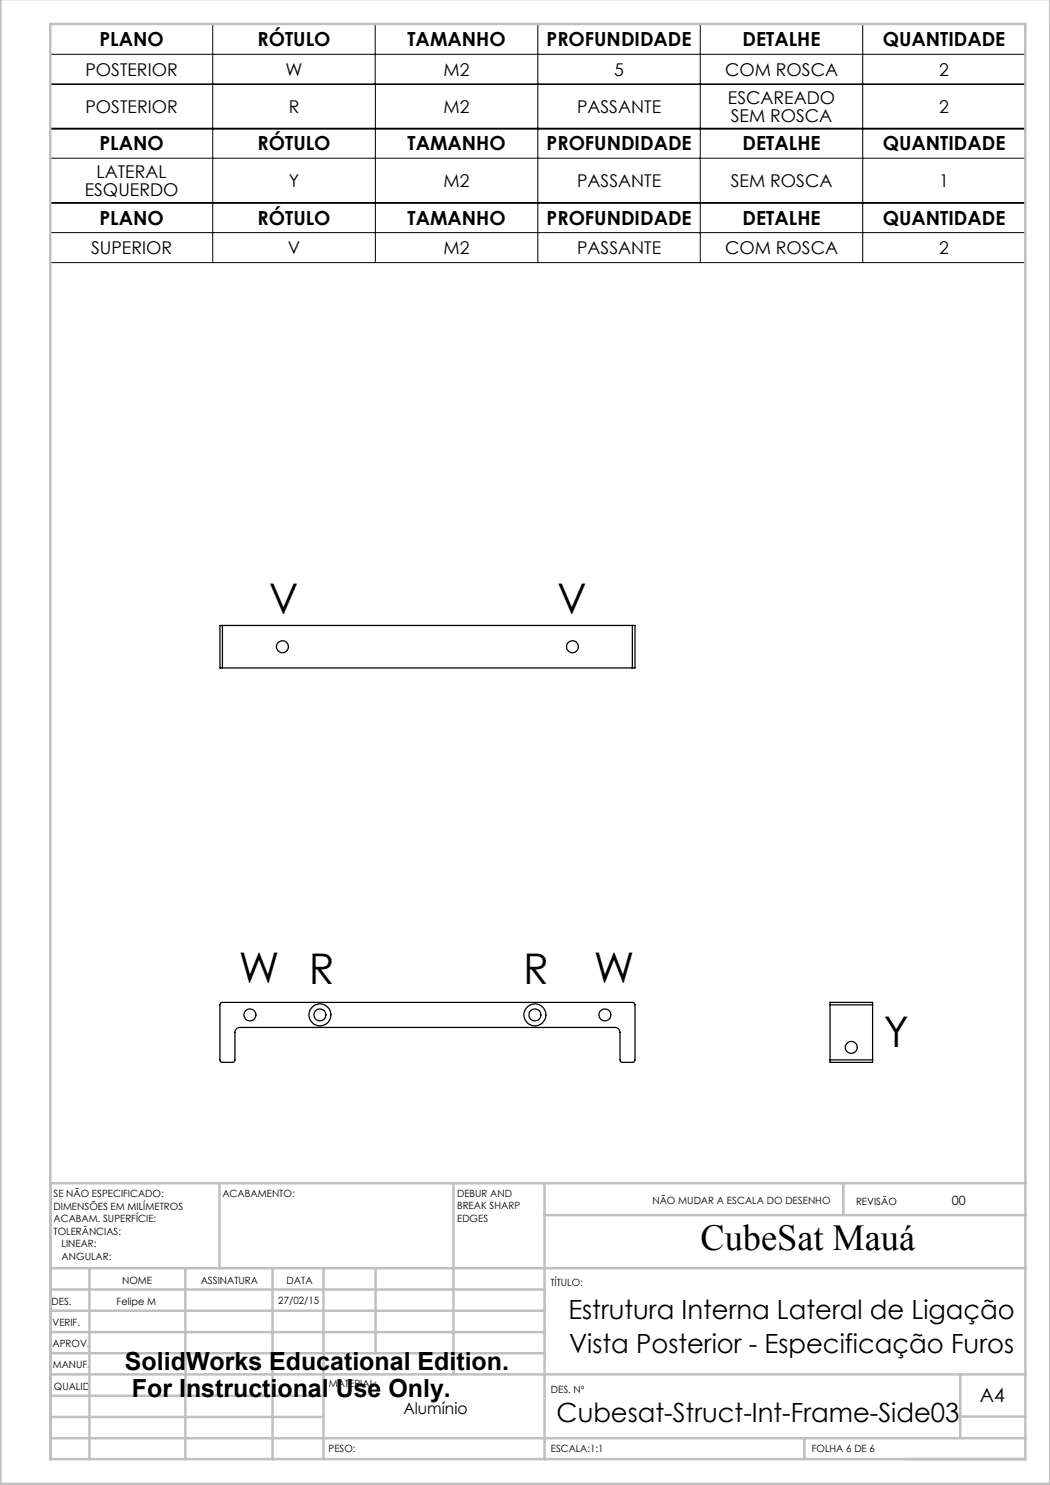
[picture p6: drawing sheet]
<svg xmlns="http://www.w3.org/2000/svg" width="210mm" height="297mm" viewBox="0 0 210 297" stroke-linecap="round" stroke-linejoin="round" font-family="sans-serif">
<g fill="none" stroke="#000" stroke-width=".2">
<path d="M10.1 4.9h194.9l.1 47.6h-195zM10.1 16.9h194.9M10.1 10.9h194.9M10.1 16.8h195M42.5 4.9v47.6M75 4.9l.1 47.6M107.6 4.9v47.6M140.1 4.9v47.6M172.5 4.9v47.6M10.1 25.6h195M10.1 31.6h195M10.1 25.8h195"/>
<path d="M10.1 40.6h195M10.1 40.5h195M10.1 46.5h195"/>
</g>
<g fill="none" stroke="#c0c0c0" stroke-width=".5">
<path d="M.1 -.1v296.9h209.9v-296.9M10.1 4.8h195v287h-195zM43.9 236.6v17M90.7 236.6v38.3M108.9 236.6v55.3M168.7 236.6v6.3M205.1 236.6h-195v55.3M10.1 253.6h195M10.1 257.9h98.8M17.9 253.6v38.3M37.1 253.6v38.3M54.5 253.6v38.3"/>
<path d="M64.7 253.6v38.3M75.1 253.6v17M108.9 243h96.2M10.1 270.6h98.8M10.1 266.4h98.8M10.1 262.1h98.8M10.1 279.1h54.6M10.1 274.9h195M192.1 274.8v12.7M10.1 287.7h195M10.1 283.4h54.6M160.9 287.5v4.3"/>
<path d="M192.1 283.3h13"/>
</g>
<g fill="none" stroke="#000" stroke-width=".25">
<path d="M44.5 125.1h-.5v8.5h.5M44.5 125.1v8.5M44.5 125.1h82M44.5 133.6h82M126.5 125.1h.5v8.5h-.5M126.5 125.1v8.5M44.2 200.6l82.4-.1 .3 .2 .1 .3v11l-.3 .4-2.3 .1-.3-.2-.1-5.8a1.02 1.02 0 0 0-1-1h-75a.96 .96 0 0 0-1 1v5.6l-.4 .4-2.4-.1-.2-.3v-11.2zM166 201v-.5h8.5v.5M166 212v.5h8.5v-.5M166 201h8.5M166 212h8.5M166 201v11"/>
<path d="M174.5 201v11"/>
<circle cx="56.5" cy="129.3" r="1.18"/>
<circle cx="114.5" cy="129.3" r="1.18"/>
<circle cx="50" cy="203" r="1.21"/>
<circle cx="64" cy="203" r="2.2"/>
<circle cx="64" cy="203" r="1.21"/>
<circle cx="107" cy="203" r="2.2"/>
<circle cx="107" cy="203" r="1.21"/>
<circle cx="121" cy="203" r="1.2"/>
<circle cx="170.3" cy="209.5" r="1.2"/>
</g>
<g font-size="8.5">
<text x="53.8" y="122.8">V</text>
<text x="111.4" y="122.8">V</text>
<text x="47.8" y="196.7">W R</text>
<text x="104.6" y="196.7">R</text>
<text x="118.8" y="196.7">W</text>
<text x="176.8" y="209.3">Y</text>
</g>
<text font-size="7.3" x="140.1" y="249.9">CubeSat Mauá</text>
<g font-size="5.3">
<text x="113.7" y="263.7">Estrutura Interna Lateral de Ligação</text>
<text x="113.8" y="270.6">Vista Posterior - Especificação Furos</text>
<text x="111.3" y="284.3">Cubesat-Struct-Int-Frame-Side03</text>
</g>
<g font-size="5">
<text x="25" y="273.9">SolidWorks Educational Edition.</text>
<text x="26.4" y="279.4">For Instructional Use Only.</text>
</g>
<g font-size="3.9">
<text x="19.9" y="9.3">PLANO</text>
<text x="51.5" y="9.3">RÓTULO</text>
<text x="81.5" y="9.3">TAMANHO</text>
<text x="109.3" y="9.3">PROFUNDIDADE</text>
<text x="148.5" y="9.3">DETALHE</text>
<text x="176.6" y="9.3">QUANTIDADE</text>
<text x="19.9" y="30.1">PLANO</text>
<text x="51.5" y="30.1">RÓTULO</text>
<text x="81.5" y="30.1">TAMANHO</text>
<text x="109.3" y="30.1">PROFUNDIDADE</text>
<text x="148.5" y="30.1">DETALHE</text>
<text x="176.6" y="30.1">QUANTIDADE</text>
<text x="19.9" y="45">PLANO</text>
<text x="51.5" y="45">RÓTULO</text>
<text x="81.5" y="45">TAMANHO</text>
<text x="109.3" y="45">PROFUNDIDADE</text>
<text x="148.5" y="45">DETALHE</text>
<text x="176.6" y="45">QUANTIDADE</text>
<text x="196" y="280.4">A4</text>
</g>
<g font-size="3.5">
<text x="17.1" y="15.2">POSTERIOR</text>
<text x="57.1" y="15.2">W</text>
<text x="88.7" y="15.2">M2</text>
<text x="122.8" y="15.2">5</text>
<text x="145" y="15.2">COM ROSCA</text>
<text x="187.8" y="15.2">2</text>
<text x="17.1" y="22.6">POSTERIOR</text>
<text x="57.8" y="22.6">R</text>
<text x="88.7" y="22.6">M2</text>
<text x="115.4" y="22.6">PASSANTE</text>
<text x="145.6" y="20.9">ESCAREADO</text>
<text x="187.8" y="22.6">2</text>
<text x="146.2" y="24.4">SEM ROSCA</text>
<text x="19.3" y="35.7">LATERAL</text>
<text x="17" y="39.2">ESQUERDO</text>
<text x="57.8" y="37.4">Y</text>
<text x="88.7" y="37.4">M2</text>
<text x="115.4" y="37.4">PASSANTE</text>
<text x="146.2" y="37.4">SEM ROSCA</text>
<text x="187.9" y="37.4">1</text>
<text x="18.2" y="50.9">SUPERIOR</text>
<text x="57.6" y="50.9">V</text>
<text x="88.7" y="50.9">M2</text>
<text x="115.4" y="50.9">PASSANTE</text>
<text x="145" y="50.9">COM ROSCA</text>
<text x="187.8" y="50.9">2</text>
</g>
<text font-size="3.2" x="80.7" y="282.8">Alumínio</text>
<text font-size="2.5" x="190.4" y="240.9">00</text>
<g font-size="2">
<text x="10.7" y="239.5">SE NÃO ESPECIFICADO:</text>
<text x="44.5" y="239.5">ACABAMENTO:</text>
<text x="91.4" y="239.4">DEBUR AND</text>
<text x="10.7" y="242">DIMENSÕES EM MILÍMETROS</text>
<text x="10.7" y="244.5">ACABAM. SUPERFÍCIE:</text>
<text x="91.4" y="241.9">BREAK SHARP</text>
<text x="91.4" y="244.4">EDGES</text>
<text x="130.5" y="240.8">NÃO MUDAR A ESCALA DO DESENHO</text>
<text x="171.2" y="241">REVISÃO</text>
<text x="10.7" y="247">TOLERÂNCIAS:</text>
<text x="12.3" y="249.5">LINEAR:</text>
<text x="12.3" y="252">ANGULAR:</text>
<text x="24.4" y="256.9">NOME</text>
<text x="40.1" y="256.8">ASSINATURA</text>
<text x="57.3" y="256.8">DATA</text>
<text x="110.1" y="257.1">TÍTULO:</text>
<text x="10.3" y="260.9">DES.</text>
<text x="23.3" y="261">Felipe M</text>
<text x="55.7" y="260.8">27/02/15</text>
<text x="10.5" y="269.3">APROV.</text>
<text x="10.5" y="265.2">VERIF.</text>
<text x="10.6" y="273.6">MANUF.</text>
<text x="10.8" y="278">QUALID</text>
<text x="65.8" y="277.4">MATERIAL:</text>
<text x="110.2" y="278.5">DES. Nº</text>
<text x="65.7" y="290.4">PESO:</text>
<text x="110.2" y="290.5">ESCALA:1:1</text>
<text x="162.4" y="290.4">FOLHA 6 DE 6</text>
</g>
</svg>
